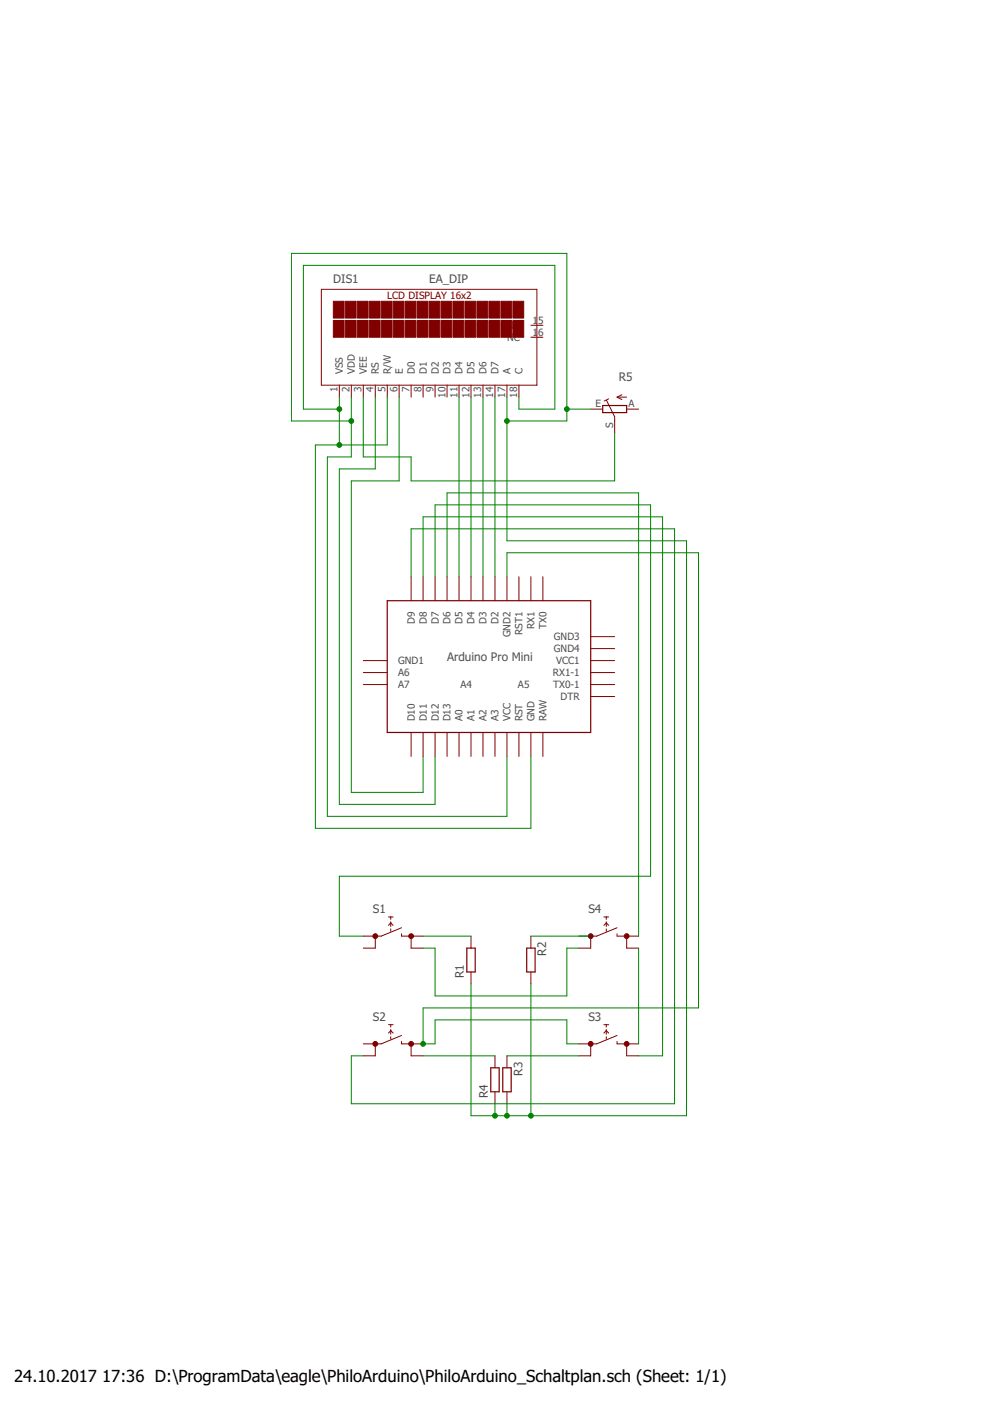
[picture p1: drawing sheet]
<svg xmlns="http://www.w3.org/2000/svg" width="210mm" height="297mm" viewBox="0 0 210 297" stroke-linecap="round" stroke-linejoin="round" font-family="sans-serif">
<g fill="none" stroke="#800000" stroke-width=".21">
<path d="M68.1 61.3h45.7v20.4h-45.7zM112.6 69h2.5M112.6 71.5h2.5M71.9 81.7v2.5M74.5 81.7v2.5M77 81.7v2.5M79.6 81.7v2.5M82.1 81.7v2.5M84.6 81.7v2.5M87.2 81.7v2.5M89.7 81.7v2.5M92.2 81.7v2.5"/>
<path d="M94.8 81.7v2.5M97.3 81.7v2.5M99.9 81.7v2.5M102.4 81.7v2.5M104.9 81.7v2.5M107.5 81.7v2.5M110 81.7v2.5M125.2 86.7h2.6M128.6 84.9l1.7 3.5v3.4M129 84.6l-.9 .4M130.8 84.2h2.1M130.8 84.2l1 .5"/>
<path d="M131.8 83.7l-1 .5M132.9 86.7h2.5M87.2 122.3v5.1M89.7 122.3v5.1M92.2 122.3v5.1M94.8 122.3v5.1M97.3 122.3v5.1M99.9 122.3v5.1M102.4 122.3v5.1M104.9 122.3v5.1M107.5 122.3v5.1M110 122.3v5.1"/>
<path d="M112.6 122.3v5.1M115.1 122.3v5.1M125.2 135h5.1M125.2 137.5h5.1M77 140.1h5.1M77 142.6h5.1M77 145.1h5.1M87.2 155.3v5.1M89.7 155.3v5.1M92.2 155.3v5.1M94.8 155.3v5.1M97.3 155.3v5.1"/>
<path d="M99.9 155.3v5.1M102.4 155.3v5.1M104.9 155.3v5.1M107.5 155.3v5.1M110 155.3v5.1M112.6 155.3v5.1M115.1 155.3v5.1M125.2 140.1h5.1M125.2 142.6h5.1M125.2 145.1h5.1M125.2 147.7h5.1M79.6 198.5v2.5h-2.6"/>
<path d="M82.4 194.4h1M82.4 196.2l.4-.5 .6 .5M82.8 194.4v.5M82.8 195.4v1M82.8 197v.5M85.1 196.7l-4.3 1.8h-3.8M85.1 198v.5h4.6M87.2 198.5v2.5h2.5M99.9 198.5v2.5M112.6 198.5v2.5M125.2 198.5v2.5h-2.5M128 194.4h1.1"/>
<path d="M128 196.2l.5-.5 .6 .5M128.5 194.4v.5M128.5 195.4v1M128.5 197v.5M130.8 196.7l-4.3 1.8h-3.8M130.8 198v.5h4.6M132.9 198.5v2.5h2.5M82.4 217.3h1M82.4 219l.4-.5 .6 .5M82.8 217.3v.5M82.8 218.3v1M82.8 219.8v.5"/>
<path d="M85.1 219.5l-4.3 1.8h-3.8M99.9 206.1v2.5M112.6 206.1v2.5M128 217.3h1.1M128 219l.5-.5 .6 .5M128.5 217.3v.5M128.5 218.3v1M128.5 219.8v.5M130.8 219.5l-4.3 1.8h-3.8M79.6 221.3v2.6h-2.6M85.1 220.8v.5h4.6M87.2 221.3v2.6h2.5"/>
<path d="M104.9 223.9v2.5M104.9 231.5v2.5M107.5 223.9v2.5M107.5 231.5v2.5M125.2 221.3v2.6h-2.5M130.8 220.8v.5h4.6M132.9 221.3v2.6h2.5"/>
</g>
<path d="M127.8 86h5.1v1.5h-5.1zM82.1 127.4h43.1v27.9h-43.1zM99 201h1.8v5.1h-1.8zM111.7 201h1.8v5.1h-1.8zM104.1 226.4h1.7v5.1h-1.7zM106.6 226.4h1.8v5.1h-1.8z" fill="none" stroke="#800000" stroke-width=".25"/>
<g fill="#800000" stroke="#800000" stroke-width=".21">
<path d="M70.7 63.9h2.3v3.5h-2.3z"/>
<path d="M70.7 67.9h2.3v3.6h-2.3z"/>
<path d="M75.8 63.9h2.2v3.5h-2.2z"/>
<path d="M75.8 67.9h2.2v3.6h-2.2z"/>
<path d="M78.3 63.9h2.3v3.5h-2.3z"/>
<path d="M78.3 67.9h2.3v3.6h-2.3z"/>
<path d="M80.8 63.9h2.3v3.5h-2.3z"/>
<path d="M80.8 67.9h2.3v3.6h-2.3z"/>
<path d="M83.4 63.9h2.2v3.5h-2.2z"/>
<path d="M83.4 67.9h2.2v3.6h-2.2z"/>
<path d="M85.9 63.9h2.3v3.5h-2.3z"/>
<path d="M85.9 67.9h2.3v3.6h-2.3z"/>
<path d="M88.4 63.9h2.3v3.5h-2.3z"/>
<path d="M88.4 67.9h2.3v3.6h-2.3z"/>
<path d="M91 63.9h2.3v3.5h-2.3z"/>
<path d="M91 67.9h2.3v3.6h-2.3z"/>
<path d="M93.5 63.9h2.3v3.5h-2.3z"/>
<path d="M93.5 67.9h2.3v3.6h-2.3z"/>
<path d="M96.1 63.9h2.2v3.5h-2.2z"/>
<path d="M96.1 67.9h2.2v3.6h-2.2z"/>
<path d="M98.6 63.9h2.3v3.5h-2.3z"/>
<path d="M98.6 67.9h2.3v3.6h-2.3z"/>
<path d="M101.1 63.9h2.3v3.5h-2.3z"/>
<path d="M101.1 67.9h2.3v3.6h-2.3z"/>
<path d="M103.7 63.9h2.3v3.5h-2.3z"/>
<path d="M103.7 67.9h2.3v3.6h-2.3z"/>
<path d="M106.2 63.9h2.3v3.5h-2.3z"/>
<path d="M106.2 67.9h2.3v3.6h-2.3z"/>
<path d="M108.8 63.9h2.2v3.5h-2.2z"/>
<path d="M108.8 67.9h2.2v3.6h-2.2z"/>
<path d="M73.2 63.9h2.3v3.5h-2.3z"/>
<path d="M73.2 67.9h2.3v3.6h-2.3z"/>
</g>
<g fill="#800000" stroke="#800000" stroke-width=".21">
<circle cx="79.6" cy="198.5" r=".51"/>
<circle cx="87.2" cy="198.5" r=".51"/>
<circle cx="79.6" cy="221.3" r=".51"/>
<circle cx="87.2" cy="221.3" r=".51"/>
<circle cx="125.2" cy="221.3" r=".51"/>
<circle cx="132.9" cy="221.3" r=".51"/>
<circle cx="125.2" cy="198.5" r=".51"/>
<circle cx="132.9" cy="198.5" r=".51"/>
</g>
<g fill="none" stroke="#008000" stroke-width=".21">
<path d="M71.9 84.2v10.1M74.5 84.2v12.7h-5.1v76.2h38.1v-12.7M74.5 89.3h-12.7v-35.6h58.4v35.6h-12.7M77 84.2v12.7h10.2v5.1h43.1v-10.2M79.6 84.2v15.2h-7.7v71.1h20.3v-10.1M82.1 84.2v10.1h-15.2v81.3h45.7v-15.2M84.6 84.2v17.8h-10.1v66h15.2v-7.6M97.3 84.2v38.1M99.9 84.2v38.1M102.4 84.2v38.1M104.9 84.2v38.1M107.5 84.2v30.5h38.1v121.9h-45.7v-28"/>
<path d="M110 84.2v2.5h7.6v-30.4h-53.3v30.4h7.6M120.2 86.7h5M87.2 122.3v-10.2h55.8v121.9h-68.5v-10.1h2.5M89.7 122.3v-12.7h50.8v114.3h-5.1M92.2 122.3v-15.3h45.7v78.8h-66v12.7h5.1M94.8 122.3v-17.8h40.6v94M107.5 122.3v-5.1h40.6v96.5h-58.4v7.6h2.5v-5.1h28v5.1h2.5M89.7 198.5h10.2M112.6 198.5h12.6M89.7 201h2.5v10.2h28v-10.2h2.5M112.6 208.6v28M135.4 201v20.3"/>
<path d="M89.7 223.9h15.2M104.9 234v2.6M107.5 234v2.6M107.5 223.9h15.2"/>
</g>
<g fill="#008000" stroke="#008000" stroke-width=".21">
<circle cx="89.7" cy="221.3" r=".51"/>
<circle cx="71.9" cy="86.7" r=".51"/>
<circle cx="71.9" cy="94.3" r=".51"/>
<circle cx="120.2" cy="86.7" r=".51"/>
<circle cx="104.9" cy="236.6" r=".51"/>
<circle cx="107.5" cy="236.6" r=".51"/>
<circle cx="112.6" cy="236.6" r=".51"/>
<circle cx="107.5" cy="89.3" r=".51"/>
<circle cx="74.5" cy="89.3" r=".51"/>
</g>
<g font-size="3.5">
<text x="3" y="293">24.10.2017</text>
<text x="21.7" y="293">17:36 D:\ProgramData\eagle\PhiloArduino\PhiloArduino_Schaltplan.sch (Sheet: 1/1)</text>
</g>
<g font-size="2.5" fill="#505050">
<text x="70.7" y="60.1">DIS1</text>
<text x="91" y="60.1">EA_DIP</text>
<text x="131.2" y="80.8">R5</text>
<text x="94.8" y="140.1">Arduino Pro Mini</text>
<text x="79" y="193.6">S1</text>
<text x="124.7" y="193.6">S4</text>
<text x="115.8" y="202.6" transform="rotate(-90 115.8 202.6)">R2</text>
<text x="98.4" y="207.4" transform="rotate(-90 98.4 207.4)">R1</text>
<text x="79" y="216.5">S2</text>
<text x="124.7" y="216.5">S3</text>
<text x="103.4" y="232.8" transform="rotate(-90 103.4 232.8)">R4</text>
<text x="110.8" y="228" transform="rotate(-90 110.8 228)">R3</text>
</g>
<text font-size="2.1" fill="#800000" x="82.1" y="63.4">LCD DISPLAY 16x2</text>
<g font-size="2.1" fill="#505050">
<text x="107.5" y="69.7">N</text>
<text x="112.9" y="68.6">1</text>
<text x="112.9" y="71.1">1</text>
<text x="114.1" y="68.6">5</text>
<text x="114.1" y="71.1">6</text>
<text x="107.5" y="72.3">NC</text>
<text x="71.6" y="83.2" transform="rotate(-90 71.6 83.2)">1</text>
<text x="72.7" y="79.3" transform="rotate(-90 72.7 79.3)">VSS</text>
<text x="74.1" y="83.2" transform="rotate(-90 74.1 83.2)">2</text>
<text x="75.2" y="79.3" transform="rotate(-90 75.2 79.3)">VDD</text>
<text x="76.7" y="83.2" transform="rotate(-90 76.7 83.2)">3</text>
<text x="77.8" y="79.3" transform="rotate(-90 77.8 79.3)">VEE</text>
<text x="79.2" y="83.2" transform="rotate(-90 79.2 83.2)">4</text>
<text x="80.3" y="79.3" transform="rotate(-90 80.3 79.3)">RS</text>
<text x="81.7" y="83.2" transform="rotate(-90 81.7 83.2)">5</text>
<text x="82.9" y="79.3" transform="rotate(-90 82.9 79.3)">R/W</text>
<text x="84.3" y="83.2" transform="rotate(-90 84.3 83.2)">6</text>
<text x="85.4" y="79.3" transform="rotate(-90 85.4 79.3)">E</text>
<text x="86.8" y="83.2" transform="rotate(-90 86.8 83.2)">7</text>
<text x="87.9" y="79.3" transform="rotate(-90 87.9 79.3)">D0</text>
<text x="89.4" y="83.2" transform="rotate(-90 89.4 83.2)">8</text>
<text x="90.5" y="79.3" transform="rotate(-90 90.5 79.3)">D1</text>
<text x="91.9" y="83.2" transform="rotate(-90 91.9 83.2)">9</text>
<text x="93" y="79.3" transform="rotate(-90 93 79.3)">D2</text>
<text x="95.6" y="79.3" transform="rotate(-90 95.6 79.3)">D3</text>
<text x="98.1" y="79.3" transform="rotate(-90 98.1 79.3)">D4</text>
<text x="100.6" y="79.3" transform="rotate(-90 100.6 79.3)">D5</text>
<text x="103.2" y="79.3" transform="rotate(-90 103.2 79.3)">D6</text>
<text x="105.7" y="79.3" transform="rotate(-90 105.7 79.3)">D7</text>
<text x="108.2" y="79.3" transform="rotate(-90 108.2 79.3)">A</text>
<text x="110.8" y="79.3" transform="rotate(-90 110.8 79.3)">C</text>
<text x="94.4" y="84.3" transform="rotate(-90 94.4 84.3)">10</text>
<text x="97" y="84.3" transform="rotate(-90 97 84.3)">11</text>
<text x="99.5" y="84.3" transform="rotate(-90 99.5 84.3)">12</text>
<text x="102" y="84.3" transform="rotate(-90 102 84.3)">13</text>
<text x="104.6" y="84.3" transform="rotate(-90 104.6 84.3)">14</text>
<text x="107.1" y="84.3" transform="rotate(-90 107.1 84.3)">17</text>
<text x="109.7" y="84.3" transform="rotate(-90 109.7 84.3)">18</text>
<text x="126.2" y="86.4">E</text>
<text x="133.2" y="86.4">A</text>
<text x="130" y="90.8" transform="rotate(-90 130 90.8)">S</text>
<text x="87.9" y="132.3" transform="rotate(-90 87.9 132.3)">D9</text>
<text x="90.5" y="132.3" transform="rotate(-90 90.5 132.3)">D8</text>
<text x="93" y="132.3" transform="rotate(-90 93 132.3)">D7</text>
<text x="95.6" y="132.3" transform="rotate(-90 95.6 132.3)">D6</text>
<text x="98.1" y="132.3" transform="rotate(-90 98.1 132.3)">D5</text>
<text x="100.6" y="132.3" transform="rotate(-90 100.6 132.3)">D4</text>
<text x="103.2" y="132.3" transform="rotate(-90 103.2 132.3)">D3</text>
<text x="105.7" y="132.3" transform="rotate(-90 105.7 132.3)">D2</text>
<text x="108.2" y="135.2" transform="rotate(-90 108.2 135.2)">GND2</text>
<text x="110.8" y="134.6" transform="rotate(-90 110.8 134.6)">RST1</text>
<text x="113.3" y="133.4" transform="rotate(-90 113.3 133.4)">RX1</text>
<text x="115.9" y="133.4" transform="rotate(-90 115.9 133.4)">TX0</text>
<text x="117.5" y="135.7">GND3</text>
<text x="84.4" y="143.4">A6</text>
<text x="84.4" y="140.8">GND1</text>
<text x="117.2" y="143.4">RX1-1</text>
<text x="117.5" y="138.3">GND4</text>
<text x="117.9" y="140.8">VCC1</text>
<text x="84.4" y="145.9">A7</text>
<text x="97.6" y="145.9">A4</text>
<text x="109.8" y="145.9">A5</text>
<text x="117.3" y="145.9">TX0-1</text>
<text x="118.9" y="148.4">DTR</text>
<text x="87.9" y="153" transform="rotate(-90 87.9 153)">D10</text>
<text x="90.5" y="153" transform="rotate(-90 90.5 153)">D11</text>
<text x="93" y="153" transform="rotate(-90 93 153)">D12</text>
<text x="95.6" y="153" transform="rotate(-90 95.6 153)">D13</text>
<text x="98.1" y="153" transform="rotate(-90 98.1 153)">A0</text>
<text x="100.6" y="153" transform="rotate(-90 100.6 153)">A1</text>
<text x="103.2" y="153" transform="rotate(-90 103.2 153)">A2</text>
<text x="105.7" y="153" transform="rotate(-90 105.7 153)">A3</text>
<text x="108.2" y="153" transform="rotate(-90 108.2 153)">VCC</text>
<text x="110.8" y="153" transform="rotate(-90 110.8 153)">RST</text>
<text x="113.3" y="153" transform="rotate(-90 113.3 153)">GND</text>
<text x="115.9" y="153" transform="rotate(-90 115.9 153)">RAW</text>
</g>
</svg>
